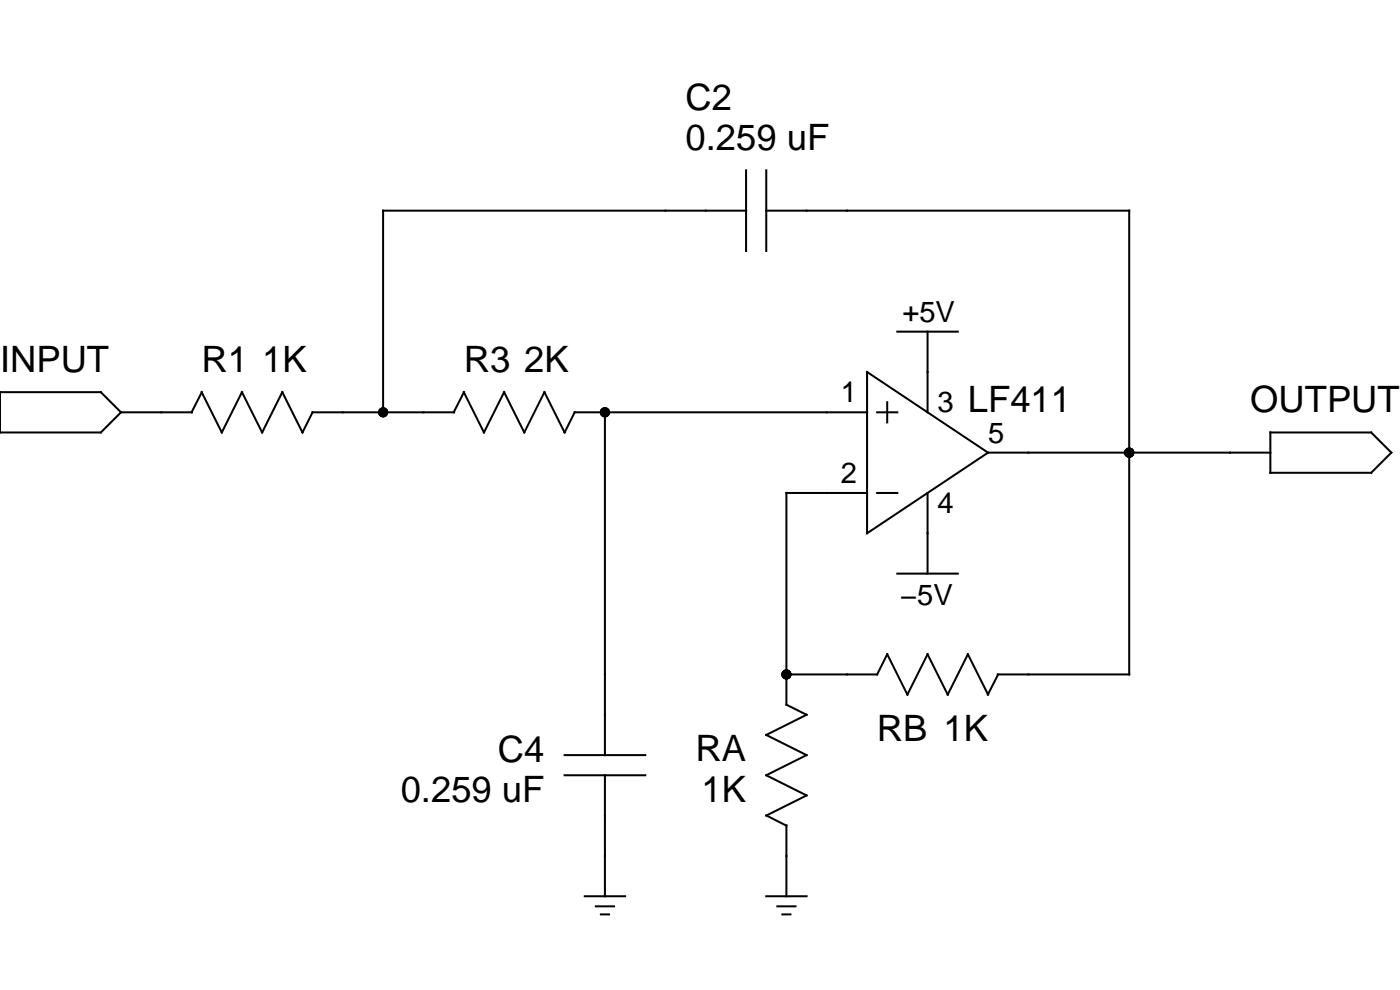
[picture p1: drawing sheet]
<svg xmlns="http://www.w3.org/2000/svg" width="148mm" height="105mm" viewBox="0 0 148 105" stroke-linecap="round" stroke-linejoin="round" font-family="sans-serif">
<g fill="none" stroke="#000" stroke-width=".21">
<path d="M79 18v8.6M81.1 18v8.6M79 22.3h-38.5v21.3M81.1 22.3h38.4v49.1h-13.9M91.8 39.4l12.8 8.5-12.8 8.5zM95 35.1h6.4M98.2 35.1v8.5M0 41.5h10.7l2.1 2.1-2.1 2.2h-10.7zM12.8 43.6h7.5M21.3 41.5l2.2 4.3 2.1-4.3 2.1 4.3 2.2-4.3 2.1 4.3 1.1-2.2h15M21.4 41.5l-1.1 2.1M49.1 41.5l2.1 4.3 2.2-4.3 2.1 4.3 2.1-4.3 2.2 4.3 1-2.2h31"/>
<path d="M49.1 41.5l-1.1 2.1M64 43.6v36.3M91.8 52.2h-8.6v22.4l2.2 1-4.3 2.2 4.3 2.1-4.3 2.1 4.3 2.2-4.3 2.1 2.1 1.1M92.8 43.6h2.2M92.8 52.2h2.2M93.9 42.6v2.1M98.2 52.2v8.5M104.6 47.9h29.8M134.4 45.8h10.7l2.1 2.1-2.1 2.1h-10.7zM59.8 79.9h8.5M83.2 71.4h9.6l1.1-2.2 2.1 4.3 2.2-4.3 2.1 4.3 2.1-4.3 2.2 4.3M95 60.7h6.4"/>
<path d="M105.6 71.4l-1.1 2.1M59.8 82h8.5M61.9 94.9h4.3M63.1 95.9h1.9M63.6 96.8h.8M64 82v12.9M81.1 94.9h4.3M82.3 95.9h1.9M82.8 96.8h.9M83.2 87.3v7.6"/>
</g>
<g fill="#000">
<circle cx="40.5" cy="43.6" r=".53"/>
<circle cx="64" cy="43.6" r=".53"/>
<circle cx="119.5" cy="47.9" r=".53"/>
<circle cx="83.2" cy="71.4" r=".53"/>
</g>
<g font-size="3.9">
<text x="72.6" y="11.6">C2</text>
<text x="72.6" y="15.9">0.259 uF</text>
<text x="0" y="39.4">INPUT</text>
<text x="21.3" y="39.4">R1</text>
<text x="27.7" y="39.4">1K</text>
<text x="49.1" y="39.4">R3</text>
<text x="55.5" y="39.4">2K</text>
<text x="102.4" y="43.6">LF411</text>
<text x="132.3" y="43.6">OUTPUT</text>
<text x="52.7" y="80.6">C4</text>
<text x="73.6" y="80.6">RA</text>
<text x="92.8" y="78.4">RB 1K</text>
<text x="42.4" y="84.8">0.259 uF</text>
<text x="74.2" y="84.8">1K</text>
</g>
<g font-size="3.1">
<text x="95.5" y="34">+5V</text>
<text x="89" y="42.6">1</text>
<text x="99.2" y="43.6">3</text>
<text x="104.6" y="46.8">5</text>
<text x="89" y="51.1">2</text>
<text x="99.2" y="54.3">4</text>
<text x="95.3" y="64">−5V</text>
</g>
</svg>
